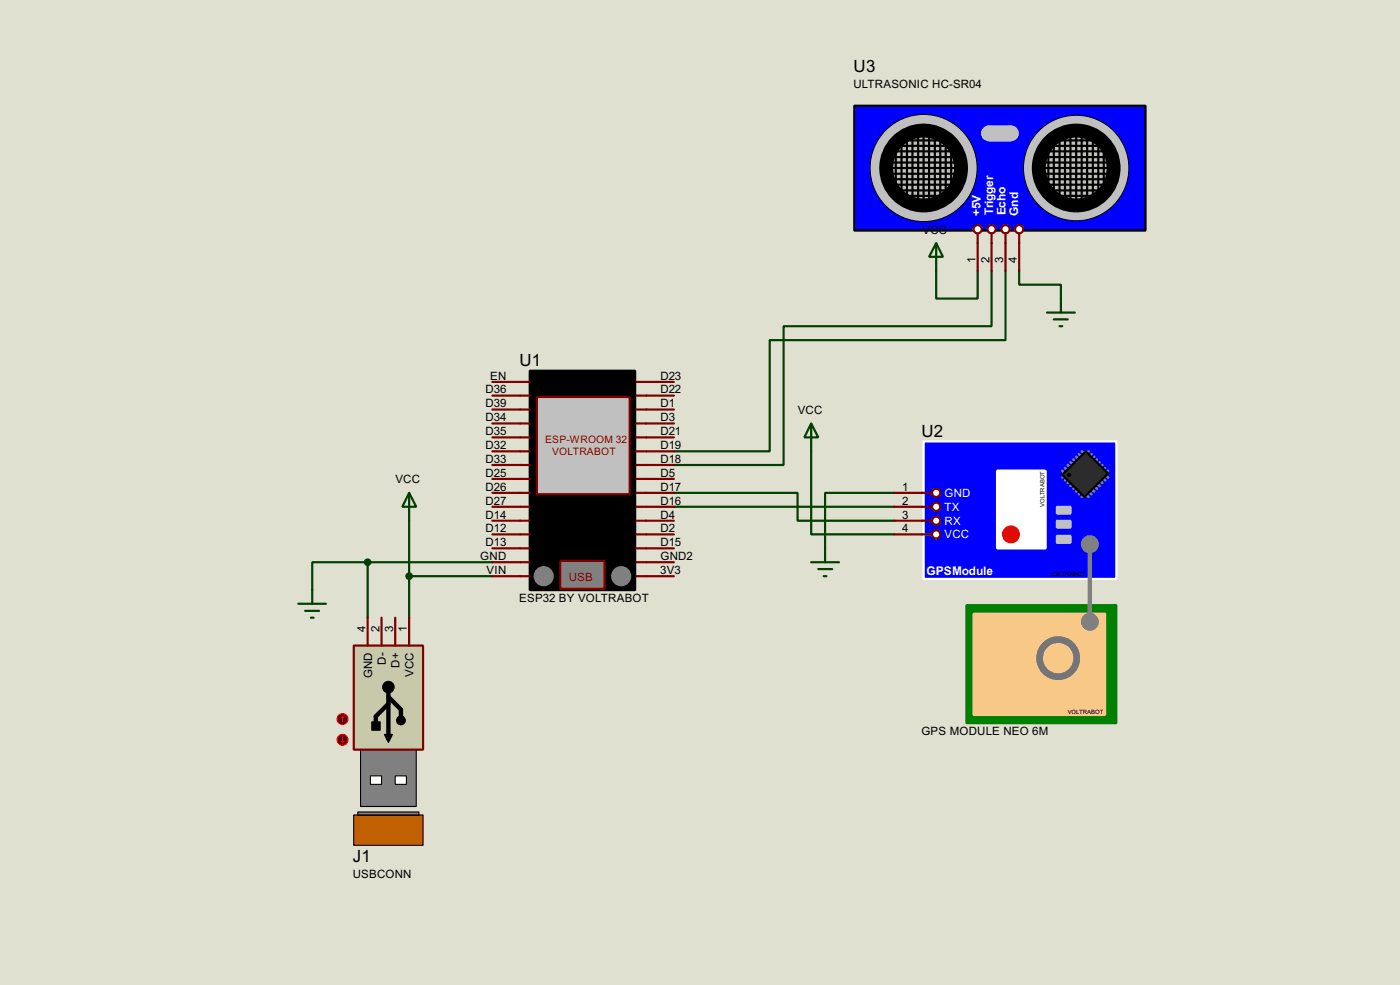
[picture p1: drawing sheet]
<svg xmlns="http://www.w3.org/2000/svg" width="256mm" height="180mm" viewBox="0 0 256 180" stroke-linecap="round" stroke-linejoin="round" font-family="sans-serif">
<path d="M0 0h256.5v180.3h-256.5z" fill="#e0e0d0"/>
<g fill="none" stroke="#004000" stroke-width=".4">
<path d="M171.5 49.6v5.1h7.6v-5.1M181.7 49.6v10.1h-38.1v25.4h-20.1M184.2 49.6v12.7h-43.2v20.3h-17.5M186.7 49.6v2.5h7.7v2.6M75 95.3v17.8M123.5 90.2h22.6v5.1h17.8M123.5 92.8h40.4M148.6 82.6v15.2h15.3M163.9 90.2h-12.7v10.2M67.4 102.9h-10.2v5.1M67.4 102.9v10.2M67.4 102.9h22.8"/>
<path d="M75 105.5h15.2"/>
</g>
<path d="M97.1 67.9h19.3v40.1h-19.3z" fill="#000" stroke="#000" stroke-width=".4"/>
<g fill="none" stroke="#800000" stroke-width=".4">
<path d="M95.3 69.9h1.8M95.3 72.4h1.8M95.3 75h1.8M95.3 77.5h1.8M116.6 69.9h1.8M116.6 72.4h1.8M116.6 75h1.8M116.6 77.5h1.8M95.3 80.1h1.8M95.3 82.6h1.8M95.3 85.1h1.8M95.3 87.7h1.8"/>
<path d="M95.3 90.2h1.8M95.3 92.8h1.8M95.3 95.3h1.8M95.3 97.8h1.8M116.6 80.1h1.8M116.6 82.6h1.8M116.6 85.1h1.8M116.6 87.7h1.8M116.6 90.2h1.8M116.6 92.8h1.8M116.6 95.3h1.8M116.6 97.8h1.8"/>
<path d="M95.3 100.4h1.8M95.3 102.9h1.8M95.3 105.5h1.8M116.6 100.4h1.8M116.6 102.9h1.8M116.6 105.5h1.8"/>
</g>
<path d="M102.7 102.7h8.1v5.1h-8.1z" fill="#808080" stroke="#800000" stroke-width=".4"/>
<g fill="#808080" stroke="#808080" stroke-width=".4">
<circle cx="99.6" cy="105.5" r="1.65"/>
<circle cx="113.8" cy="105.5" r="1.65"/>
</g>
<path d="M98.4 72.7h17v17.8h-17z" fill="#c0c0c0" stroke="#800000" stroke-width=".4"/>
<g fill="none" stroke="#800000" stroke-width=".4">
<path d="M90.2 69.9h5.1M90.2 72.4h5.1M90.2 75h5.1M90.2 77.5h5.1M118.4 69.9h5.1M118.4 72.4h5.1M118.4 75h5.1M118.4 77.5h5.1M90.2 80.1h5.1M90.2 82.6h5.1M90.2 85.1h5.1M90.2 87.7h5.1"/>
<path d="M90.2 90.2h5.1M90.2 92.8h5.1M90.2 95.3h5.1M90.2 97.8h5.1M118.4 80.1h5.1M118.4 82.6h5.1M118.4 85.1h5.1M118.4 87.7h5.1M118.4 90.2h5.1M118.4 92.8h5.1M118.4 95.3h5.1M118.4 97.8h5.1"/>
<path d="M90.2 100.4h5.1M90.2 102.9h5.1M90.2 105.5h5.1M118.4 100.4h5.1M118.4 102.9h5.1M118.4 105.5h5.1"/>
</g>
<path d="M177.1 110.8h27.4v21.6h-27.4z" fill="#008000" stroke="#008000" stroke-width=".4"/>
<path d="M178.4 112.3h24.1v18.6h-24.1z" fill="#f8c887" stroke="#f8c887" stroke-width=".4"/>
<circle cx="193.8" cy="120.5" r="3.4" fill="none" stroke="#757575" stroke-width="1.3"/>
<circle cx="199.6" cy="113.8" r="1.45" fill="#808080" stroke="#808080" stroke-width=".4"/>
<path d="M169.2 80.8h35.3v25.2h-35.3z" fill="#00f" stroke="#fff" stroke-width=".4"/>
<path d="M182.7 86.2h8.9v14.2h-8.9z" fill="#fff" stroke="#fff" stroke-width=".4"/>
<circle cx="185.2" cy="97.8" r="1.45" fill="#f00" stroke="#f00" stroke-width=".4"/>
<path d="M169 90.2h1.7" fill="none" stroke="#800000" stroke-width=".4"/>
<circle cx="171.5" cy="92.8" r=".75" fill="#feffff" stroke="#800000" stroke-width=".4"/>
<path d="M169 92.8h1.7" fill="none" stroke="#800000" stroke-width=".4"/>
<circle cx="171.5" cy="95.3" r=".75" fill="#feffff" stroke="#800000" stroke-width=".4"/>
<path d="M169 95.3h1.7" fill="none" stroke="#800000" stroke-width=".4"/>
<circle cx="171.5" cy="97.8" r=".75" fill="#feffff" stroke="#800000" stroke-width=".4"/>
<path d="M169 97.8h1.7" fill="none" stroke="#800000" stroke-width=".4"/>
<circle cx="171.5" cy="90.2" r=".75" fill="#feffff" stroke="#800000" stroke-width=".4"/>
<path d="M199.7 99.9v13.7" fill="none" stroke="#808080" stroke-width=".8"/>
<circle cx="199.6" cy="99.6" r="1.45" fill="#808080" stroke="#808080" stroke-width=".4"/>
<g fill="none" stroke="#808080" stroke-width=".45">
<path d="M194.6 86.2l.5 .5M195.1 85.7l.5 .5M195.1 86.9l-.5 .5M195.6 85.1l.5 .6M195.6 87.4l-.5 .5M196.1 84.6l.6 .5M196.1 87.9l-.5 .5M196.7 84.1l.5 .5M196.7 88.4l-.6 .6M197.2 83.6l.5 .5M197.2 89l-.5 .5M197.7 83.1l.5 .5"/>
<path d="M197.7 89.5l-.5 .5M198.2 82.6l.5 .5M198.2 90l-.5 .5M198.7 90.5l-.5 .5M198.9 90.5l.5 .5M199.4 90l.6 .5M199.4 82.6l-.5 .5M200 89.5l.5 .5M200 83.1l-.6 .5M200.5 89l.5 .5M200.5 83.6l-.5 .5M201 88.4l.5 .6"/>
<path d="M201 84.1l-.5 .5M201.5 87.9l.5 .5M201.5 84.6l-.5 .5M202 87.4l.5 .5M202 85.1l-.5 .6M202.5 86.9l.5 .5M202.5 85.7l-.5 .5M203 86.2l-.5 .5"/>
</g>
<path d="M194.6 86.9l4.3-4.3 4.1 4.1-4.3 4.3z" fill-rule="evenodd" fill="#2c2c2c" stroke="#000" stroke-width=".4"/>
<circle cx="195.8" cy="86.9" r=".3" fill="#000" stroke="#000" stroke-width=".18"/>
<g fill="#c0c0c0" stroke="#c0c0c0" stroke-width=".4">
<path d="M193.6 92.8h2.5v1.2h-2.5z"/>
<path d="M193.6 95.3h2.5v1.3h-2.5z"/>
<path d="M193.6 98.1h2.5v1.3h-2.5z"/>
</g>
<path d="M163.9 90.2h5.1M163.9 92.8h5.1M163.9 95.3h5.1M163.9 97.8h5.1" fill="none" stroke="#800000" stroke-width=".4"/>
<path d="M66.1 137.2h10.2v10.4h-10.2z" fill="#808080" stroke="#000" stroke-width=".2"/>
<path d="M64.8 149.2h12.7v5.5h-12.7z" fill="#c06000" stroke="#000" stroke-width=".2"/>
<g fill="#fff" stroke="#000" stroke-width=".2">
<path d="M67.9 142h2v1.6h-2z"/>
<path d="M72.4 142h2.1v1.6h-2.1z"/>
</g>
<path d="M64.8 118.2h12.7v19h-12.7z" fill="#c8c8aa" stroke="#800000" stroke-width=".4"/>
<g fill="#000" stroke="#000" stroke-width=".2">
<circle cx="71.1" cy="125.8" r="1.05"/>
<circle cx="73.4" cy="131.9" r=".8"/>
</g>
<path d="M71.2 126.8v8.4M71.2 128.8l-2.3 2.3v1.8M71.2 127.6l2.3 2.3v1.7" fill="none" stroke="#000" stroke-width=".8"/>
<path d="M65.6 148.6h11.2v.6h-11.2z" fill="#808080" stroke="#000" stroke-width=".2"/>
<path d="M68.1 132.1h1.6v1.6h-1.6z" fill="#000" stroke="#000" stroke-width=".18"/>
<path d="M70.4 134.4h1.5l-.7 1.5z" fill="#000" stroke="#000" stroke-width=".18"/>
<path d="M67.4 113.1v5.1M69.9 113.1v5.1M72.4 113.1v5.1M75 113.1v5.1" fill="none" stroke="#800000" stroke-width=".4"/>
<circle cx="62.7" cy="131.6" r="1" fill="#400000" stroke="#f00" stroke-width=".2"/>
<path d="M62.8 131.1l.2 .3M62.8 131.1l-.3 .3M62.8 131.1v1" fill="none" stroke="#f00" stroke-width=".2"/>
<circle cx="62.7" cy="135.4" r="1" fill="#400000" stroke="#f00" stroke-width=".2"/>
<path d="M62.5 135.7l.3 .2M62.8 134.9v1M63 135.7l-.2 .2" fill="none" stroke="#f00" stroke-width=".2"/>
<path d="M148.6 77.5l1.3 2.6h-2.5zM148.6 77.5v5.1M75 90.2l1.3 2.6h-2.6zM75 90.2v5.1M54.7 110.5h5M55.9 111.8h2.6M57 113.1h.5M57.2 108v2.5M148.6 102.9h5.1M149.9 104.2h2.6M150.9 105.5h.5M151.2 100.4v2.5" fill="none" stroke="#004000" stroke-width=".4"/>
<g fill="#004000" stroke="#004000" stroke-width=".4">
<circle cx="74.9" cy="105.5" r=".5"/>
<circle cx="67.3" cy="102.9" r=".5"/>
</g>
<path d="M156.5 19.4h53.4v22.8h-53.4z" fill="#00f" stroke="#000" stroke-width=".4"/>
<g fill="#c0c0c0" stroke="#000" stroke-width=".18">
<circle cx="197.1" cy="30.8" r="9.7"/>
<circle cx="169.2" cy="30.8" r="9.8"/>
</g>
<g fill="#c0c0c0" stroke="#000" stroke-width="2.6">
<circle cx="197.1" cy="30.8" r="6.9"/>
<circle cx="169.2" cy="30.8" r="6.9"/>
</g>
<g fill="none" stroke="#000" stroke-width=".4">
<path d="M162.1 31.8h13M162.6 29.8h12.7M162.6 28.8h12.5M162.6 32.8h12.2M162.9 30.8h12.2M163.1 27.7h11.7M163.1 26.7h10.9M163.1 33.8h11.5M163.4 34.9h10.9M163.4 35.9h10.4M164.1 27.5v6.6M164.4 25.7h8.6"/>
<path d="M165.2 26v9.4M166.2 25.7v10.4M167.2 24.9v11.7M168.2 24.9v12M169.2 24.9v12.5M170.2 24.9v12.5M171.3 24.4v12.7M172.3 25.5v11.6M173.3 26.7v9.7M174.3 27.7v6.6M190.6 28.8h12.1M191.1 30.8h12.7"/>
<path d="M191.1 29.8h12.4M191.1 31.8h12.4M191.3 27.7h11.4M191.3 26.7h10.4M191.3 32.8h11.7M191.8 33.8h11.5M192.1 27.5v5.8M192.3 34.9h9.7M192.8 25.7h8.2M193.1 35.9h7.6M193.1 26v9.4M194.1 25.5v10.6"/>
<path d="M195.1 24.7v11.9M196.1 24.7v12.2M197.2 24.7v12.2M198.2 24.7v12.2M199.2 24.9v11.7M200.2 25.5v10.6M201.2 26.7v8.7M202.2 27.2v7.1"/>
</g>
<g fill="#c0c0c0" stroke="#c0c0c0" stroke-width=".4">
<circle cx="181.1" cy="24.4" r="1.25"/>
<circle cx="185.2" cy="24.4" r="1.25"/>
</g>
<path d="M181.2 23.2h4v2.5h-4z" fill="#c0c0c0" stroke="#c0c0c0" stroke-width=".4"/>
<path d="M179.1 42.7v1.8" fill="none" stroke="#800000" stroke-width=".4"/>
<circle cx="181.6" cy="42" r=".75" fill="#feffff" stroke="#800000" stroke-width=".4"/>
<path d="M181.7 42.7v1.8" fill="none" stroke="#800000" stroke-width=".4"/>
<circle cx="184.2" cy="42" r=".75" fill="#feffff" stroke="#800000" stroke-width=".4"/>
<path d="M184.2 42.7v1.8" fill="none" stroke="#800000" stroke-width=".4"/>
<circle cx="186.7" cy="42" r=".75" fill="#feffff" stroke="#800000" stroke-width=".4"/>
<path d="M186.7 42.7v1.8" fill="none" stroke="#800000" stroke-width=".4"/>
<circle cx="179.1" cy="42" r=".75" fill="#feffff" stroke="#800000" stroke-width=".4"/>
<path d="M179.1 44.5v5.1M181.7 44.5v5.1M184.2 44.5v5.1M186.7 44.5v5.1" fill="none" stroke="#800000" stroke-width=".4"/>
<path d="M171.5 44.5l1.3 2.5h-2.6zM171.5 44.5v5.1M191.8 57.2h5.1M193.1 58.5h2.5M194.1 59.7h.5M194.4 54.7v2.5" fill="none" stroke="#004000" stroke-width=".4"/>
<g font-size="3.5">
<text x="156.4" y="13.2">U3</text>
<text x="95.2" y="67">U1</text>
<text x="168.8" y="80">U2</text>
<text x="64.7" y="157.7">J1</text>
</g>
<g font-size="2.5" fill="#fff">
<text x="179.7" y="39.5" transform="rotate(-90 179.7 39.5)">+5V</text>
<text x="182" y="39.4" transform="rotate(-90 182 39.4)">Trigger</text>
<text x="184.2" y="39.4" transform="rotate(-90 184.2 39.4)">Echo</text>
<text x="186.5" y="39.5" transform="rotate(-90 186.5 39.5)">Gnd</text>
<text x="169.7" y="105.2">GPSModule</text>
</g>
<g font-size="2.4">
<text x="156.3" y="16.1">ULTRASONIC HC-SR04</text>
<text x="169" y="42.7">VCC</text>
<text x="178.7" y="48.2" transform="rotate(-90 178.7 48.2)">1</text>
<text x="181.3" y="48.2" transform="rotate(-90 181.3 48.2)">2</text>
<text x="183.8" y="48.2" transform="rotate(-90 183.8 48.2)">3</text>
<text x="186.3" y="48.1" transform="rotate(-90 186.3 48.1)">4</text>
<text x="88.9" y="72">D36</text>
<text x="89.8" y="69.5">EN</text>
<text x="121" y="69.5">D23</text>
<text x="121" y="72">D22</text>
<text x="88.9" y="74.6">D39</text>
<text x="88.9" y="77.1">D34</text>
<text x="121" y="74.6">D1</text>
<text x="121" y="77.1">D3</text>
<text x="146.1" y="75.8">VCC</text>
<text x="88.9" y="79.7">D35</text>
<text x="88.9" y="82.2">D32</text>
<text x="121" y="79.7">D21</text>
<text x="121" y="82.2">D19</text>
<text x="72.4" y="88.5">VCC</text>
<text x="88.9" y="84.7">D33</text>
<text x="88.9" y="87.3">D25</text>
<text x="88.9" y="89.8">D26</text>
<text x="121" y="84.7">D18</text>
<text x="121" y="87.3">D5</text>
<text x="121" y="89.8">D17</text>
<text x="165.3" y="89.8">1</text>
<text x="88.9" y="92.4">D27</text>
<text x="88.9" y="94.9">D14</text>
<text x="121" y="92.4">D16</text>
<text x="121" y="94.9">D4</text>
<text x="165.3" y="92.4">2</text>
<text x="165.3" y="94.9">3</text>
<text x="88.9" y="97.4">D12</text>
<text x="88.9" y="100">D13</text>
<text x="121" y="97.4">D2</text>
<text x="121" y="100">D15</text>
<text x="165.3" y="97.4">4</text>
<text x="88" y="102.5">GND</text>
<text x="89.1" y="105.1">VIN</text>
<text x="121" y="105.1">3V3</text>
<text x="121" y="102.5">GND2</text>
<text x="95.1" y="110.2">ESP32 BY VOLTRABOT</text>
<text x="67" y="115.6" transform="rotate(-90 67 115.6)">4</text>
<text x="69.5" y="115.6" transform="rotate(-90 69.5 115.6)">2</text>
<text x="72" y="115.6" transform="rotate(-90 72 115.6)">3</text>
<text x="74.6" y="115.6" transform="rotate(-90 74.6 115.6)">1</text>
<text x="68.2" y="124.2" transform="rotate(-90 68.2 124.2)">GND</text>
<text x="70.7" y="121.6" transform="rotate(-90 70.7 121.6)">D-</text>
<text x="73.2" y="122.2" transform="rotate(-90 73.2 122.2)">D+</text>
<text x="75.8" y="123.9" transform="rotate(-90 75.8 123.9)">VCC</text>
<text x="168.8" y="134.6">GPS MODULE NEO 6M</text>
<text x="64.6" y="160.7">USBCONN</text>
</g>
<g font-size="2.4" fill="#fff">
<text x="173" y="91">GND</text>
<text x="173" y="93.5">TX</text>
<text x="173" y="96">RX</text>
<text x="173" y="98.6">VCC</text>
</g>
<text font-size="2.4" fill="#800000" x="104.2" y="106.4">USB</text>
<g font-size="2.1" fill="#800000">
<text x="99.9" y="81.1">ESP-WROOM 32</text>
<text x="101.1" y="83.4">VOLTRABOT</text>
</g>
<g font-size="1.2">
<text x="191.3" y="92.7" transform="rotate(-90 191.3 92.7)">VOLTRABOT</text>
<text x="192.3" y="105.5">VOLTRABOT</text>
<text x="195.6" y="130.6">VOLTRABOT</text>
</g>
</svg>
